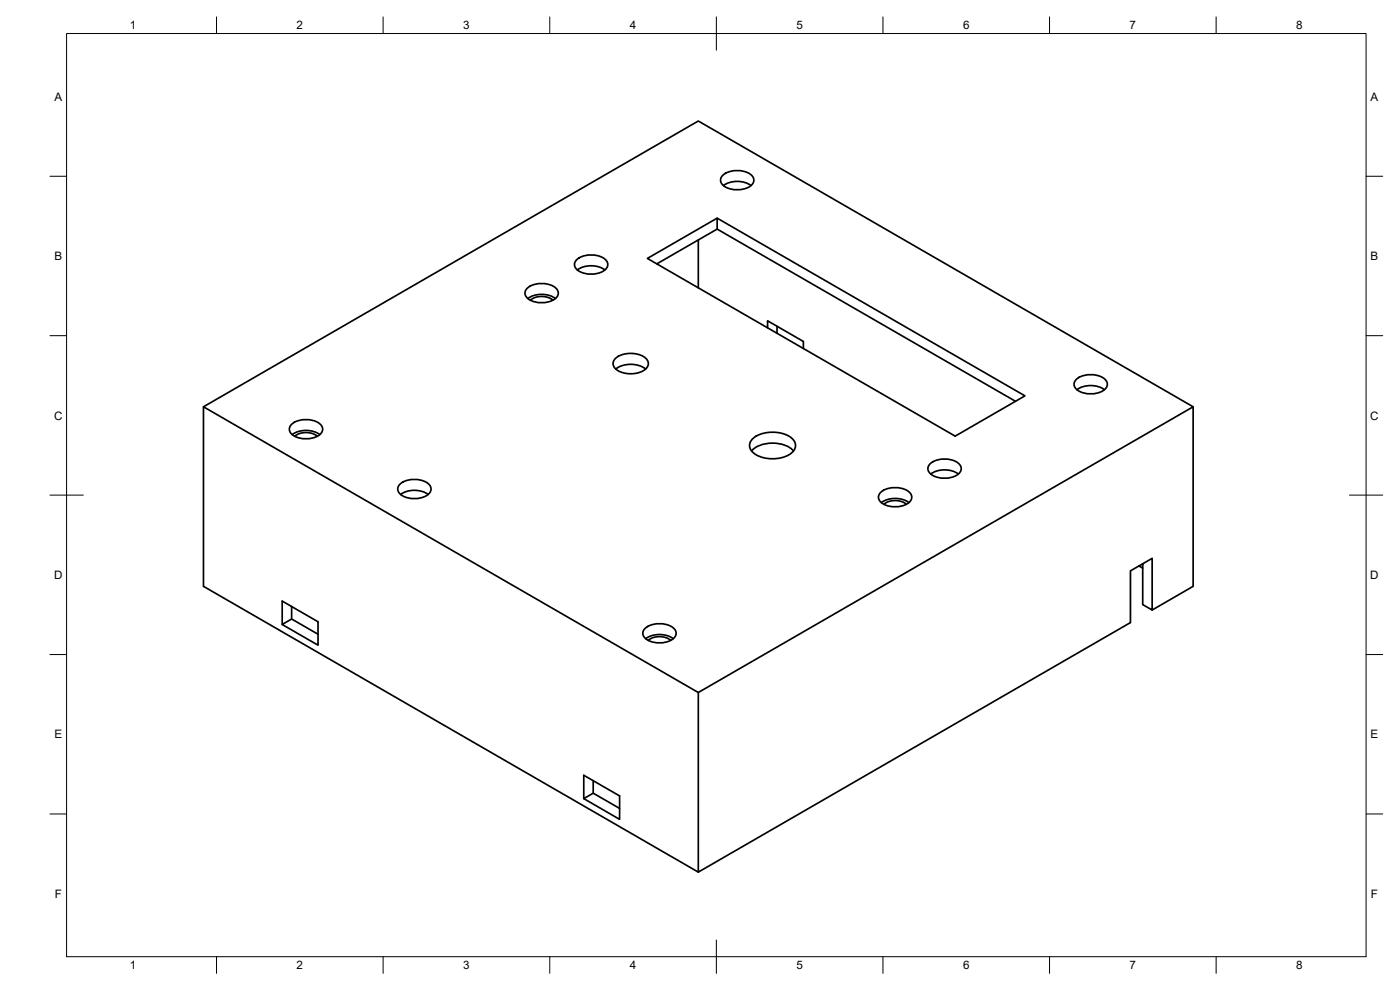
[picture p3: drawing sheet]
<svg xmlns="http://www.w3.org/2000/svg" width="420mm" height="297mm" viewBox="0 0 420 297" stroke-linecap="round" stroke-linejoin="round" font-family="sans-serif">
<!-- layer: Visible -->
<g fill="none" stroke="#000" stroke-width=".51">
<path d="M217.1 52.5a7.1 7.1 0 0 1 8.8 .5 2.1 2.1 0 0 1-1.1 3.1 7.2 7.2 0 0 1-8.2-1 1.89 1.89 0 0 1 .5-2.6zM217.1 55.7a7.4 7.4 0 0 1 8.3 0M173.2 77.8a7.1 7.1 0 0 1 8.8 .5 2.1 2.1 0 0 1-1.1 3.1 7.2 7.2 0 0 1-8.1-.9 1.89 1.89 0 0 1 .4-2.7zM197.1 79.2l18.1-10.5 89.6 51.7M209.6 72v14.4M215.2 65.5l-20.9 12 92.4 53.4 20.9-12.1-92.4-53.3v3.2M158.4 86.4a7.1 7.1 0 0 1 8.8 .5 2.1 2.1 0 0 1-1.1 3.1 7.2 7.2 0 0 1-8.2-1 1.89 1.89 0 0 1 .5-2.6zM158.4 89.6a7.4 7.4 0 0 1 8.3 0M159.2 90.1a5.6 5.6 0 0 1 6.7 0M173.3 81a7.4 7.4 0 0 1 8.2 0M230.4 98.4v-2.1l10.7 6.2v2.1M233.2 97.9v2.1"/>
<path d="M184.8 110.7a7.8 7.8 0 0 1 9 0M184.9 107.4a7.5 7.5 0 0 1 9.3 .5 2.22 2.22 0 0 1-1.2 3.4 7.6 7.6 0 0 1-8.6-1.1 2 2 0 0 1 .5-2.8zM323.2 113.7a7.1 7.1 0 0 1 8.8 .5 2.1 2.1 0 0 1-1.1 3.1 7.2 7.2 0 0 1-8.2-.9 1.89 1.89 0 0 1 .5-2.7zM323.2 116.9a7.4 7.4 0 0 1 8.3 0M61.1 122.1l148.5 85.7M87.7 127.2a7.1 7.1 0 0 1 8.8 .5 2.1 2.1 0 0 1-1.1 3.1 7.2 7.2 0 0 1-8.2-.9 1.89 1.89 0 0 1 .5-2.7zM87.7 130.4a7.4 7.4 0 0 1 8.3 0M88.5 130.9a5.6 5.6 0 0 1 6.7 0M225.5 135.3a9.8 9.8 0 0 1 11.1-1.2l1.6 1.2M226.2 131.4a10.3 10.3 0 0 1 11.3 0 2.88 2.88 0 0 1 1.2 2.8 2.88 2.88 0 0 1-2 2.3 10 10 0 0 1-11.1-1.2 2.65 2.65 0 0 1 .6-3.9zM279.3 139a7.1 7.1 0 0 1 8.8 .5 2.1 2.1 0 0 1-1.1 3.1 7.2 7.2 0 0 1-8.2-.9 1.89 1.89 0 0 1 .5-2.7zM358.1 122.1l-148.5-85.8-148.5 85.8v53.8l148.5 85.8"/>
<path d="M120.2 145.1a7.1 7.1 0 0 1 8.8 .5 2.1 2.1 0 0 1-1.1 3.2 7.2 7.2 0 0 1-8.2-1 1.89 1.89 0 0 1 .5-2.7zM120.2 148.4a7.4 7.4 0 0 1 8.3 0M264.5 147.6a7.1 7.1 0 0 1 8.8 .5 2.1 2.1 0 0 1-1.1 3.1 7.2 7.2 0 0 1-8.2-.9 1.89 1.89 0 0 1 .5-2.7zM264.5 150.8a7.4 7.4 0 0 1 8.3 0M265.3 151.3a5.6 5.6 0 0 1 6.7 0M279.3 142.2a7.4 7.4 0 0 1 8.3 0M341.8 169.8l1.1 .7M342.9 169.1v12.3l2.9 1.6v-15.5l-6.5 3.8v15.5l-129.7 74.9v-53.9l148.5-85.7v53.8l-12.3 7.1M84.7 187.4l10.7 6.2v-7.1l-10.7-6.2v7.1l2.8-1.7 7.9 4.6M87.5 182v3.7M193.7 188.4a7.1 7.1 0 0 1 8.9 .5 2.1 2.1 0 0 1-1.1 3.2 7.2 7.2 0 0 1-8.2-1 1.89 1.89 0 0 1 .4-2.7zM193.8 191.6a7.4 7.4 0 0 1 8.2 0"/>
<path d="M194.5 192.1a5.6 5.6 0 0 1 6.8 0M175.2 239.6l10.7 6.2v-7l-10.7-6.2v7l2.8-1.6 7.9 4.6M178 234.2v3.8"/>
</g>
<!-- layer: BORDER -->
<g fill="none" stroke="#000" stroke-width=".3">
<path d="M20 10.1h390v276.9h-390zM65 5.1v5M115 5.1v5M165 5.1v5M215 5.1v10M265 5.1v5M315 5.1v5M365 5.1v5M15 52.9h5M410 52.9h5M15 100.7h5M410 100.7h5"/>
<path d="M15 148.6h10M405 148.6h10M15 196.4h5M410 196.4h5M15 244.2h5M410 244.2h5M65 287v5M115 287v5M165 287v5M215 282.1v9.9M265 287v5M315 287v5"/>
<path d="M365 287v5"/>
</g>
<g font-size="3.5">
<text x="39" y="8.8">1</text>
<text x="89" y="8.8">2</text>
<text x="139" y="8.8">3</text>
<text x="189" y="8.8">4</text>
<text x="239" y="8.8">5</text>
<text x="289" y="8.8">6</text>
<text x="339" y="8.8">7</text>
<text x="389" y="8.8">8</text>
<text x="16.3" y="30.2">A</text>
<text x="411.3" y="30.2">A</text>
<text x="16.3" y="78">B</text>
<text x="411.3" y="78">B</text>
<text x="16.2" y="125.9">C</text>
<text x="411.2" y="125.9">C</text>
<text x="16.2" y="173.7">D</text>
<text x="411.2" y="173.7">D</text>
<text x="16.3" y="221.6">E</text>
<text x="411.3" y="221.6">E</text>
<text x="16.4" y="269.4">F</text>
<text x="411.4" y="269.4">F</text>
<text x="39" y="290.8">1</text>
<text x="89" y="290.8">2</text>
<text x="139" y="290.8">3</text>
<text x="189" y="290.8">4</text>
<text x="239" y="290.8">5</text>
<text x="289" y="290.8">6</text>
<text x="339" y="290.8">7</text>
<text x="389" y="290.8">8</text>
</g>
</svg>
